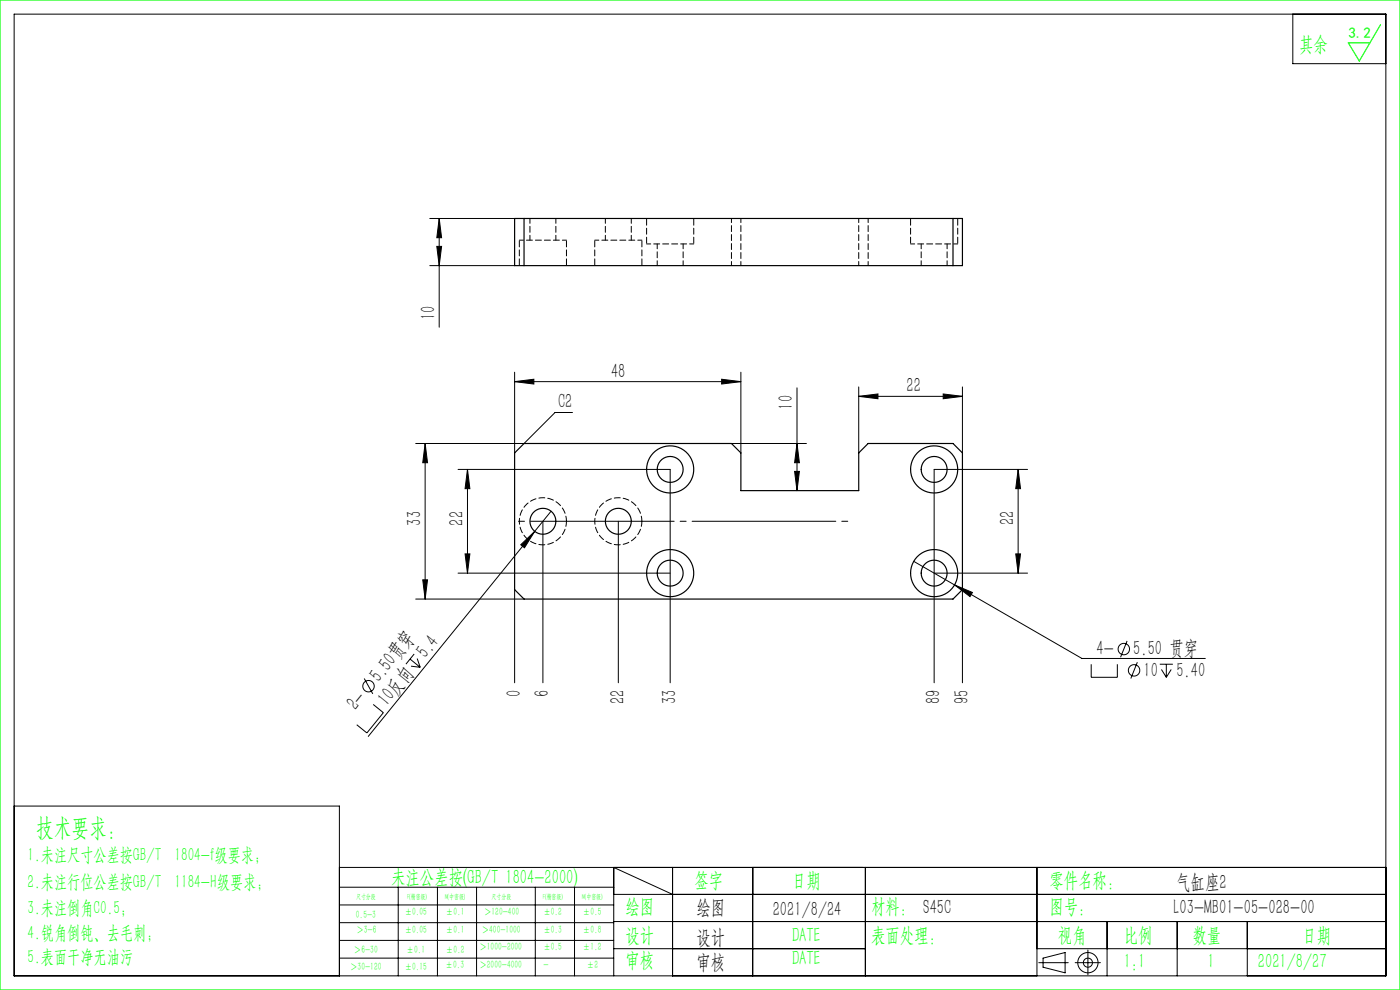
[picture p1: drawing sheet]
<svg xmlns="http://www.w3.org/2000/svg" width="297mm" height="210mm" viewBox="0 0 297 210" stroke-linecap="round" stroke-linejoin="round" font-family="sans-serif">
<g fill="none" stroke="#000" stroke-width=".21">
<path d="M3 3h291v204h-291zM274.3 3v10.5h19.7M91.2 56.3h18M91.2 46.3h18M92.7 52.3h1l-.5 4zM93.2 46.3l.5 4.1h-1zM93.2 46.3v23.1M109.2 79v17.1M157.2 79v17.1M90.2 94.1l.5 4.1h-1zM90.2 94.1v33M97.2 99.6h45v45.2"/>
<path d="M99.2 99.6l.5 4.1h-1zM99.2 99.6v22M109.2 81l4.1-.6v1.1zM109.2 81h48M121.4 87.5h-3.7l-6.5 6.6h-23M153.1 80.4l4.1 .6-4.1 .5zM155.2 94.1h15.9M168.6 100h1l-.5 4.1zM169.1 94.1l.5 4.1h-1zM169.1 82.3v21.8M182.2 84.1l4.1-.5v1zM182.2 82.1v14"/>
<path d="M182.2 84.1h22M200.1 83.6l4.1 .5-4.1 .5zM204.2 82.1v14M216 99.6l.5 4.1h-1zM216 99.6v22M218 99.6h-19.8v45.2M98.7 117.5h1l-.5 4.1zM110.5 115.6l2.9-2.9-2.1 3.5zM113.4 112.7l-35.3 43.5M115.2 110.6v34.2M116.9 108.4l-3.5 4.3M131.2 110.6v34.2"/>
<path d="M193.8 119.1l35.7 20.6h26.2M215.5 117.5h1l-.5 4.1zM87 139.8l2.1 1.7M87.9 138.7l-1.8 2.2M88.2 127.1h23M88.5 139.7l.6 1.8M89.7 123h1l-.5 4.1zM97.2 121.6h45M109.2 125.1v19.7M198.2 121.6h19.8M202.5 124.1l3.8 1.6-.5 .9zM204.2 125.1v19.7"/>
<path d="M239.1 136l-1.4 3.4M77.3 143.9l1.8 3.3M79.2 149.4l2.1 1.8-3.5 4.3-2.1-1.8M87.2 141.3l1.9 .2M231.5 140.9v2.8h5.5v-2.8M241.3 140.5l-1.4 3.4M246 140.9h2.8M246.4 142l1 1.7M247.4 140.9v2.8M248.5 142l-1.1 1.7M3 171h69v36M72 184h222"/>
<path d="M72 188.2h58.2M72 192h58.2M72 195.7h58.2M72 199.5h58.2M84.5 188.2v18.8M92.8 188.2v18.8M101.1 188.2v18.8M113.6 188.2v18.8M121.9 188.2v18.8M130.2 189.7h163.8M130.2 195.5h163.8M142.7 189.7l-12.5-5.7v23"/>
<path d="M142.7 184v23M159.7 184v23M183.6 184v23M220 184v23M234.9 195.5v11.5M249.7 195.5v11.5M264.6 195.5v11.5M72 203.2h58.2M130.2 201.2h53.4M220 201.2h74M220.4 204.2h6.2M221.3 203.2l4.7-1.1v4.3l-4.7-1.2z"/>
<path d="M228.1 204.2h5.3M230.8 201.5v5.3"/>
<circle cx="238.4" cy="137.7" r="1.21"/>
<circle cx="78.2" cy="145.6" r="1.21"/>
<circle cx="240.6" cy="142.2" r="1.21"/>
<circle cx="230.8" cy="204.2" r="2.15"/>
<circle cx="230.8" cy="204.2" r=".96"/>
</g>
<path d="M180.7 110.6h-71.5" fill="none" stroke="#000" stroke-width=".21" stroke-dasharray="30.5 1.3 1.3 1.3" stroke-dashoffset="-3.4"/>
<path d="M0 0h297v210h-297zM292.9 5.2l-4.5 7.7-2.4-3.8h4.6" fill="none" stroke="#0f0" stroke-width=".25"/>
<g fill="#000">
<path d="M110.5 115.6l2.9-2.9-2.1 3.5z"/>
<path d="M92.7 52.3h1l-.5 4zM93.2 46.3l.5 4.1h-1z"/>
<path d="M90.2 94.1l.5 4.1h-1zM89.7 123h1l-.5 4.1zM169.1 94.1l.5 4.1h-1zM168.6 100h1l-.5 4.1zM99.2 99.6l.5 4.1h-1zM98.7 117.5h1l-.5 4.1zM216 99.6l.5 4.1h-1zM215.5 117.5h1l-.5 4.1z"/>
<path d="M109.2 81l4.1-.6v1.1zM153.1 80.4l4.1 .6-4.1 .5zM182.2 84.1l4.1-.5v1zM200.1 83.6l4.1 .5-4.1 .5zM202.5 124.1l3.3 2.5 .5-.9z"/>
</g>
<g fill="none" stroke="#000" stroke-width=".25">
<path d="M109.2 46.3h95v10h-95zM111.2 46.3v10M202.2 46.3v10M109.2 96.1l2-2h44l2 2v8h25v-8l2-2h18l2 2v29l-2 2h-91l-2-2z"/>
<circle cx="142.2" cy="99.6" r="2.75"/>
<circle cx="142.2" cy="99.6" r="5"/>
<circle cx="198.2" cy="99.6" r="2.75"/>
<circle cx="198.2" cy="99.6" r="5"/>
<circle cx="115.2" cy="110.6" r="2.75"/>
<circle cx="131.2" cy="110.6" r="2.75"/>
<circle cx="142.2" cy="121.6" r="2.75"/>
<circle cx="142.2" cy="121.6" r="5"/>
<circle cx="198.2" cy="121.6" r="2.75"/>
<circle cx="198.2" cy="121.6" r="5"/>
</g>
<path d="M120.2 50.9h-10M136.2 50.9h-10M137.2 51.7h10M155.2 46.3v10M157.2 56.3v-10M182.2 56.3v-10M184.2 56.3v-10M193.2 51.7h10" fill="none" stroke="#000" stroke-width=".21" stroke-dasharray="1.3 .6" stroke-dashoffset=".4"/>
<path d="M110.2 50.9v5.4M120.2 56.3v-5.4M126.2 50.9v5.4M136.2 56.3v-5.4M137.2 46.3v5.4M147.2 51.7v-5.4M193.2 46.3v5.4M203.2 51.7v-5.4" fill="none" stroke="#000" stroke-width=".21" stroke-dasharray="1.3 .6" stroke-dashoffset="-.2"/>
<path d="M112.4 46.3v4.6M117.9 50.9v-4.6M128.4 46.3v4.6M133.9 50.9v-4.6M139.4 51.7v4.6M144.9 56.3v-4.6M195.4 51.7v4.6M200.9 56.3v-4.6M120.2 110.6a5 5 0 0 1-7.3 4.4 5 5 0 0 1-.6-8.5 5 5 0 0 1 7.8 3.4l.1 .7M136.2 110.6a5 5 0 0 1-7.3 4.4 5 5 0 0 1-.6-8.5 5 5 0 0 1 7.8 3.4l.1 .7" fill="none" stroke="#000" stroke-width=".21" stroke-dasharray="1.3 .6" stroke-dashoffset=".2"/>
<text font-size="5.4" fill="#0f0" x="7.7" y="177.2">技术要求：</text>
<g font-size="4.4" fill="#0f0">
<text x="275.6" y="10.8">其余</text>
<text x="83" y="187.5">未注公差按(GB/T 1804-2000)</text>
<text x="147.3" y="188">签字</text>
<text x="168" y="188">日期</text>
<text x="222.6" y="188">零件名称：</text>
<text x="132.7" y="193.6">绘图</text>
<text x="184.8" y="193.6">材料： S45C</text>
<text x="222.6" y="193.6">图号：</text>
<text x="132.7" y="199.8">设计</text>
<text x="168" y="199.8">DATE</text>
<text x="184.8" y="199.8">表面处理：</text>
<text x="224.4" y="199.8">视角</text>
<text x="238.4" y="199.8">比例</text>
<text x="253" y="199.8">数量</text>
<text x="276.3" y="199.8">日期</text>
<text x="132.7" y="205.1">审核</text>
<text x="168" y="204.6">DATE</text>
<text x="238.4" y="205.3">1:1</text>
<text x="256.2" y="205.3">1</text>
<text x="266.9" y="205.3">2021/8/27</text>
</g>
<g font-size="4.4">
<text x="92.3" y="67.9" transform="rotate(-90 92.3 67.9)">10</text>
<text x="129.6" y="80.1">48</text>
<text x="192.3" y="83.2">22</text>
<text x="118.4" y="86.6">C2</text>
<text x="168.2" y="86.9" transform="rotate(-90 168.2 86.9)">10</text>
<text x="89.3" y="111.5" transform="rotate(-90 89.3 111.5)">33</text>
<text x="98.3" y="111.5" transform="rotate(-90 98.3 111.5)">22</text>
<text x="215.1" y="111.4" transform="rotate(-90 215.1 111.4)">22</text>
<text x="90.4" y="139.8" transform="rotate(-51 90.4 139.8)">5.4</text>
<text x="232.6" y="139">4-</text>
<text x="240.4" y="139">5.50 贯穿</text>
<text x="242.6" y="143.5">10</text>
<text x="249.6" y="143.5">5.40</text>
<text x="80.5" y="144.8" transform="rotate(-51 80.5 144.8)">5.50贯穿</text>
<text x="82.1" y="150" transform="rotate(-51 82.1 150)">10反向</text>
<text x="110.5" y="147.9" transform="rotate(-90 110.5 147.9)">0</text>
<text x="116.5" y="147.9" transform="rotate(-90 116.5 147.9)">6</text>
<text x="132.5" y="149.4" transform="rotate(-90 132.5 149.4)">22</text>
<text x="143.5" y="149.4" transform="rotate(-90 143.5 149.4)">33</text>
<text x="199.5" y="149.4" transform="rotate(-90 199.5 149.4)">89</text>
<text x="205.5" y="149.4" transform="rotate(-90 205.5 149.4)">95</text>
<text x="75.5" y="150.9" transform="rotate(-51 75.5 150.9)">2-</text>
<text x="249.5" y="188.6">气缸座2</text>
<text x="147.8" y="194">绘图</text>
<text x="163.9" y="194.3">2021/8/24</text>
<text x="249" y="194">L03-MB01-05-028-00</text>
<text x="147.8" y="200.2">设计</text>
<text x="147.8" y="205.5">审核</text>
</g>
<g font-size="4" fill="#0f0">
<text x="5.9" y="182.6">1.未注尺寸公差按GB/T 1804-f级要求；</text>
<text x="5.9" y="188.4">2.未注行位公差按GB/T 1184-H级要求；</text>
<text x="5.9" y="193.9">3.未注倒角C0.5；</text>
<text x="5.9" y="199.2">4.锐角倒钝、去毛刺；</text>
<text x="5.9" y="204.2">5.表面干净无油污</text>
</g>
<text font-size="3.2" fill="#0f0" x="286.1" y="8">3.2</text>
<g font-size="2.3" fill="#0f0">
<text x="75.5" y="194.7">0.5-3</text>
<text x="75.6" y="198">＞3-6</text>
<text x="85.9" y="194.2">±0.05</text>
<text x="85.9" y="198">±0.05</text>
<text x="94.6" y="194.2">±0.1</text>
<text x="94.6" y="198">±0.1</text>
<text x="102.2" y="198">＞400-1000</text>
<text x="102.7" y="194.2">＞120-400</text>
<text x="115.3" y="194.2">±0.2</text>
<text x="115.3" y="198">±0.3</text>
<text x="123.7" y="194.2">±0.5</text>
<text x="123.7" y="198">±0.8</text>
<text x="75.1" y="202.2">＞6-30</text>
<text x="86.3" y="202.2">±0.1</text>
<text x="94.6" y="202.2">±0.2</text>
<text x="101.7" y="201.6">＞1000-2000</text>
<text x="115.3" y="201.6">±0.5</text>
<text x="123.7" y="201.6">±1.2</text>
<text x="74.3" y="205.8">＞30-120</text>
<text x="85.9" y="205.8">±0.15</text>
<text x="94.5" y="205.4">±0.3</text>
<text x="101.7" y="205.4">＞2000-4000</text>
<text x="115.3" y="205.4">-</text>
<text x="124.5" y="205.4">±2</text>
</g>
<g font-size="1.5" fill="#0f0">
<text x="75.5" y="190.6">尺寸分段</text>
<text x="86.4" y="190.6">F(精密级)</text>
<text x="94.4" y="190.6">M(中密级)</text>
<text x="104.3" y="190.6">尺寸分段</text>
<text x="115.2" y="190.6">F(精密级)</text>
<text x="123.5" y="190.6">M(中密级)</text>
</g>
</svg>
